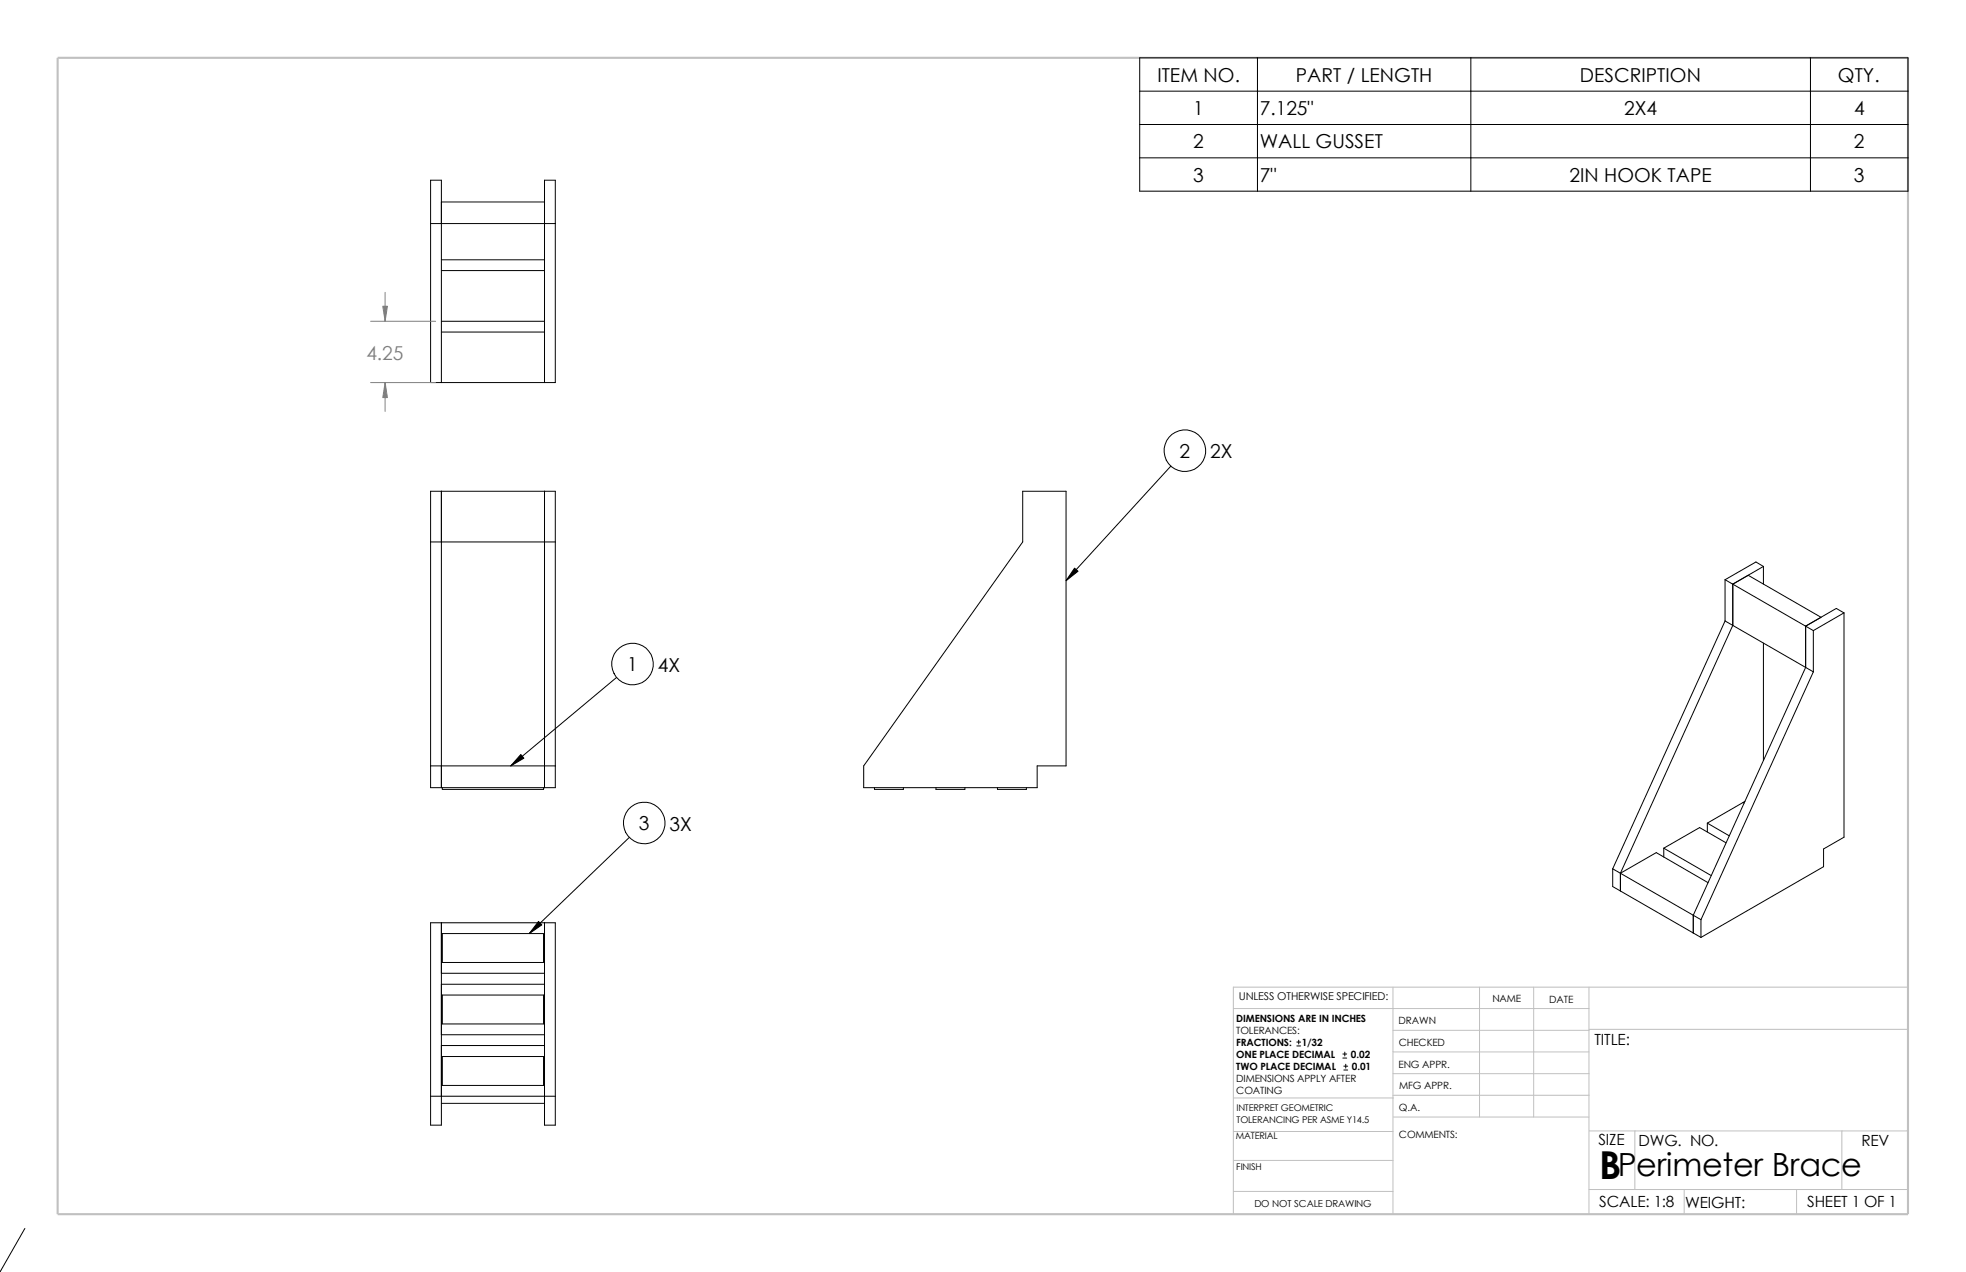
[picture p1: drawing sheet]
<svg xmlns="http://www.w3.org/2000/svg" width="432mm" height="279mm" viewBox="0 0 432 279" stroke-linecap="round" stroke-linejoin="round" font-family="sans-serif">
<g fill="none" stroke="#c0c0c0" stroke-width=".22">
<path d="M305.9 216.8v49.9M325 216.8v28.6M336.8 216.8v28.6M349 216.8v49.9M419.1 216.8h-148.2v49.9M270.9 221.5h78.1M305.9 231.1h43.1M305.9 235.8h43.1M305.9 226.3h43.1M349 226.1h70.1M270.9 248.5h35.1M270.9 241.2h35.1"/>
<path d="M270.9 254.9h35M305.9 240.6h43.1M306 245.4h43M349 248.4h70.1M359.1 248.4v12.9M404.5 248.4v12.9M270.9 261.7h35M349 261.3h70.1M369.9 261.3v5.4M394.6 261.3v5.4"/>
</g>
<path d="M12.7 12.7h406.4v254h-406.4z" fill="none" stroke="#c0c0c0" stroke-width=".47"/>
<g fill="none" stroke="#000" stroke-width=".22">
<path d="M250.3 12.7h168.8v29.3h-168.8zM276.2 12.7v29.3M323 12.7v29.3M397.6 12.7v29.3M250.3 20h168.8M250.3 27.3h168.8M250.3 34.7h168.8M94.6 49.1h27.4M96.9 59.4h22.7M96.9 44.4h22.7M96.9 57.1h22.7M96.9 70.6h22.7"/>
<path d="M96.9 72.9h22.7M96.9 84v-44.4h-2.3v44.4h27.4v-44.4h-2.4v44.4M94.6 107.9h27.4v65.1h-27.4zM94.6 119h27.4M96.9 107.9v65.1M119.6 107.9v65.1M224.6 107.9h9.5v60.3h-6.3v4.8h-38.1v-4.8l34.9-49.2zM257.2 102.4l-23.1 25.2M378.9 136.4l1.7 1M378.9 136.4l-24.7 54.4M378.9 127.3l1.7 1M378.9 127.3v9.1"/>
<path d="M380.6 128.3v9.1M380.6 137.4l-24.7 54.4M380.6 128.3l3.4-1.9 16 9.2-3.4 1.9M380.6 128.3l16 9.2M380.6 137.4l16 9.2M387.3 124.4l-6.7 3.9M387.3 124.4v3.9M387.3 124.4l-1.6-1-6.8 3.9M396.6 137.5l1.7 1M396.6 137.5v9.1M398.3 138.5v9.1M405 134.6l-6.7 3.9"/>
<path d="M405 134.6v49.3l-4.5 2.6v3.9l-26.9 15.5M405 134.6l-1.7-1-6.7 3.9M135.4 148.8l-23.2 19.4M387.3 141.3v25.7M396.6 146.6l1.7 1M396.6 146.6l-24.7 54.4M398.3 147.6l-24.7 54.4M94.6 168.2h27.4M97.2 173v.4h22.2v-.4M192.1 173v.4h6.3v-.4M205.6 173v.4h6.3v-.4M219.1 173v.4h6.3v-.4"/>
<path d="M382.8 176.3l.3 .1M382.8 176.3l-7.8 4.5M383.2 176l-.4 .3M138.2 183.9l-22 21.2M354.2 190.8l1.7 1M354.2 190.8v3.9l1.7 1M355.9 191.8v3.9M355.9 191.8l7.9-4.5 11.4 6.6M355.9 191.8l16 9.2M355.9 195.7l16 9.2M365.4 186.3l10.4 6M365.4 186.3v2"/>
<path d="M375 180.8l4.8 2.8M375 180.8v2M379.1 185.1l-5.8-3.3-7.9 4.5M96.9 202.7v44.4h-2.3v-44.4h27.4v44.4h-2.4v-44.4M96.9 216.2h22.7M96.9 213.8h22.7M97.2 205.1h22.2v6.3h-22.2zM97.2 218.6h22.2v6.3h-22.2zM371.9 201l1.7 1M371.9 204.9l1.7 1M371.9 201v3.9M373.6 202v3.9"/>
<path d="M96.9 227.3h22.7M96.9 229.7h22.7M97.2 232.1h22.2v6.3h-22.2zM284.8 229.7h.9M284.8 228.9h.9M285.2 228.5v.8M294.9 232.4h.9M294.9 231.5h.9M295.1 235h.9M295.1 234.2h.9M295.4 231.1v.8M295.6 233.8v.8"/>
<path d="M94.6 240.8h27.4M96.9 242.4h22.7M5.5 269.8l-5.6 9.5"/>
<circle cx="260.2" cy="99" r="4.6"/>
<circle cx="138.9" cy="145.8" r="4.6"/>
<circle cx="141.5" cy="180.8" r="4.6"/>
</g>
<path d="M81.4 70.6h14.3M84.6 64.2v6.4M81.4 84h14.3M84.6 84v6.4" fill="none" stroke="#808080" stroke-width=".22"/>
<g fill="#808080" stroke="#808080" stroke-width=".22">
<path d="M84.6 84l.5 3.3h-1z"/>
<path d="M84.1 67.3h1l-.5 3.3z"/>
</g>
<path d="M236 124.8l.8 .7-2.7 2.1zM114.4 165.7l.7 .8-2.9 1.7zM118.3 202.4l.7 .8-2.8 1.9z" fill="#000" stroke="#000" stroke-width=".22"/>
<text font-size="8.5" x="351.2" y="259">B</text>
<text font-size="7" x="355.3" y="258.2">Perimeter Brace</text>
<g font-size="4.2">
<text x="254.2" y="17.9">ITEM NO.</text>
<text x="284.6" y="17.9">PART / LENGTH</text>
<text x="347" y="17.9">DESCRIPTION</text>
<text x="403.7" y="17.9">QTY.</text>
<text x="262.1" y="25.3">1</text>
<text x="276.7" y="25.3">7.125&quot;</text>
<text x="356.7" y="25.3">2X4</text>
<text x="407.2" y="25.3">4</text>
<text x="262.1" y="32.6">2</text>
<text x="276.7" y="32.6">WALL GUSSET</text>
<text x="407.2" y="32.6">2</text>
<text x="262.1" y="39.9">3</text>
<text x="276.7" y="39.9">7&quot;</text>
<text x="344.7" y="39.9">2IN HOOK TAPE</text>
<text x="407.2" y="39.9">3</text>
<text x="259.1" y="100.5">2</text>
<text x="265.8" y="100.7">2X</text>
<text x="137.8" y="147.4">1</text>
<text x="144.5" y="147.6">4X</text>
<text x="140.3" y="182.3">3</text>
<text x="147.1" y="182.5">3X</text>
</g>
<text font-size="4.2" fill="#808080" x="80.5" y="79">4.25</text>
<g font-size="3.4">
<text x="350.2" y="229.5">TITLE:</text>
<text x="351.1" y="251.6">SIZE</text>
<text x="359.9" y="251.6">DWG. NO.</text>
<text x="408.9" y="251.7">REV</text>
<text x="351.2" y="265.2">SCALE: 1:8</text>
<text x="370.1" y="265.3">WEIGHT:</text>
<text x="396.9" y="265.2">SHEET 1 OF 1</text>
</g>
<text font-size="2.4" x="272.1" y="219.7">UNLESS OTHERWISE SPECIFIED:</text>
<g font-size="2.2">
<text x="327.8" y="220.2">NAME</text>
<text x="340.3" y="220.2">DATE</text>
<text x="271.5" y="227.2">TOLERANCES:</text>
<text x="271.5" y="224.5">DIMENSIONS ARE IN INCHES</text>
<text x="307.2" y="225">DRAWN</text>
<text x="271.5" y="229.7">FRACTIONS:</text>
<text x="271.5" y="232.4">ONE PLACE DECIMAL</text>
<text x="285.9" y="229.7">1/32</text>
<text x="296.7" y="232.4">0.02</text>
<text x="307.2" y="229.8">CHECKED</text>
<text x="271.5" y="235.1">TWO PLACE DECIMAL</text>
<text x="271.5" y="237.7">DIMENSIONS APPLY AFTER</text>
<text x="296.9" y="235.1">0.01</text>
<text x="307.2" y="234.5">ENG APPR.</text>
<text x="307.3" y="239.2">MFG APPR.</text>
<text x="271.5" y="240.4">COATING</text>
<text x="307.3" y="244">Q.A.</text>
<text x="307.3" y="250.1">COMMENTS:</text>
</g>
<text font-size="2.1" x="275.5" y="265.1">DO NOT SCALE DRAWING</text>
<g font-size="2">
<text x="271.6" y="244.1">INTERPRET GEOMETRIC</text>
<text x="271.4" y="250.1">MATERIAL</text>
<text x="271.6" y="246.6">TOLERANCING PER ASME Y14.5</text>
<text x="271.5" y="257">FINISH</text>
</g>
</svg>
